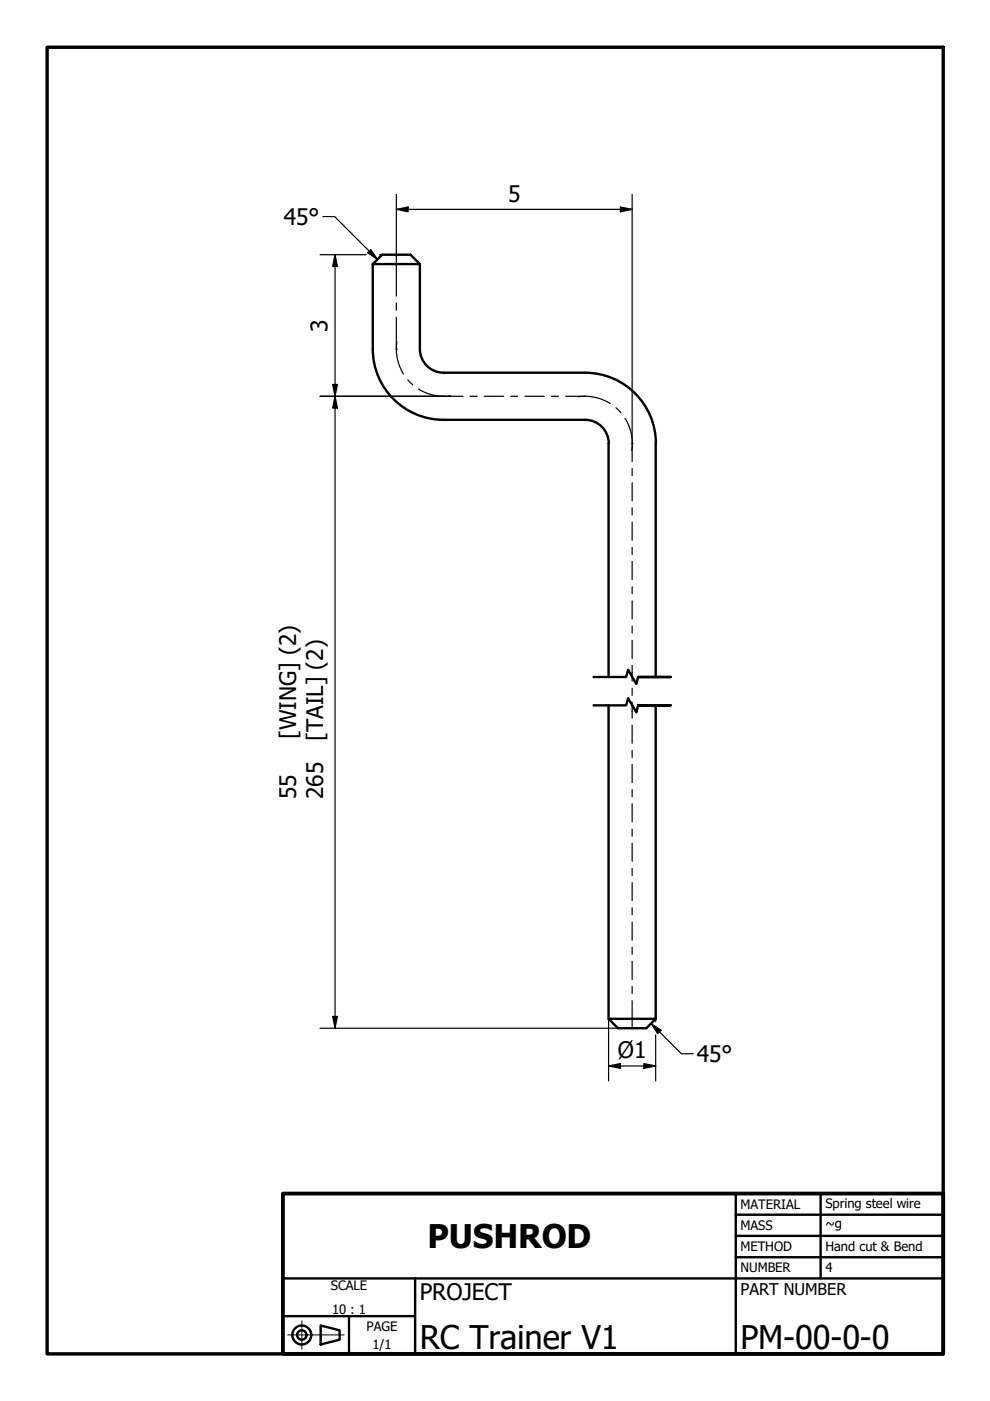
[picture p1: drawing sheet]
<svg xmlns="http://www.w3.org/2000/svg" width="210mm" height="297mm" viewBox="0 0 210 297" stroke-linecap="round" stroke-linejoin="round" font-family="sans-serif">
<!-- layer: Break Line (ISO) -->
<path d="M125.9 149.5h6.9l.4-1.5 1.7 3 .4-1.5h6.9h-6.9M125.9 143.5h6.9l.4-1.5 1.7 3 .4-1.5h6.9h-6.9" fill="none" stroke="#000" stroke-width=".51"/>
<!-- layer: Visible (ISO) -->
<path d="M79 56h10M79 56l2-2h6l2 2M79 56v18M89 56v18M79 74a15 15 0 0 0 15 15h30a5 5 0 0 1 5.1 5M89 74a5 5 0 0 0 5 5h30a15 15 0 0 1 15.1 15M129 94v49.5M139 94v49.5M129 149.5v66.5M139 149.5v66.5M129 216h10l-2 2h-6z" fill="none" stroke="#000" stroke-width=".51"/>
<!-- layer: Title (ISO) -->
<g fill="none" stroke="#000" stroke-width=".51">
<path d="M156 257.5h44M156 253.1v33.9M174 253.1v17.9M60 279h28M60 271h140M74 279v8M88 271v16M156 266.6h44M156 262h44M68 281l4 1.1v1.9l-4 1.1z"/>
<circle cx="64" cy="283" r="2.01"/>
<circle cx="64" cy="283" r=".99"/>
</g>
<g fill="none" stroke="#000" stroke-width=".21">
<path d="M61 283h.4M61.6 283h.2M61.9 283h.9M62.9 283h.2M63.2 283h.9M64 280v.4M64 280.5v.2M64 280.8v.8M64 281.8v.1M64 282.1v.8M64 282.9v.3M64 283.2v.8"/>
<path d="M64 284.1v.2M64 284.4v.8M64 285.4v.1M64 285.7v.3M64.2 283h.2M64.6 283h.8M65.6 283h.2M65.9 283h.9M66.9 283h.2M67.2 283h.9M68.2 283h.3M68.5 283h.9"/>
<path d="M69.6 283h.2M69.9 283h.9M70.9 283h.2M71.2 283h.9M72.2 283h.2M72.6 283h.4"/>
</g>
<path d="M60 253.1h140v33.9h-140z" fill="none" stroke="#000" stroke-width=".8"/>
<!-- layer: Border (ISO) -->
<path d="M10 10h190v277h-190z" fill="none" stroke="#000" stroke-width=".72"/>
<!-- layer: Centerline (ISO) -->
<g fill="none" stroke="#000" stroke-width=".25">
<path d="M84 54.4v8.4M84 74h.1M84 64.2v1.6M84 67.3v6.7M84.1 72.5a10 10 0 0 0 1.5 6.8M86.5 80.5l1 1.1M88.7 82.5a10 10 0 0 0 5.3 1.5M94 84h.1M94 84h4.2M95.5 83.9l-1.5 .1M99.7 84h1.5M102.7 84h4.1"/>
<path d="M108.3 84h1.5M111.3 84h4.1M116.9 84h1.5M119.9 84h4.1M124 84h.1M124.1 84a10 10 0 0 1 5.3 1.5M124.1 84l-1.5 .1M130.6 86.4l1 1.1M132.5 88.7a10 10 0 0 1 1.6 5.3M134 94h.1M134 94v3.9M134 99.3v1.6"/>
<path d="M134.1 94l-.1 1.5M134 102.3v3.9M134 107.7v1.5M134 110.7v3.8M134 116.1v1.4M134 119v3.9M134 124.4v1.5M134 127.4v3.9M134 132.7v1.5M134 135.7v3.9M134 141.1v3.3M134 145.9v1.5"/>
<path d="M134 148.9v3.4M134 153.7v3.9M134 159.1v1.5M134 162.1v3.8M134 167.4v1.5M134 170.4v3.9M134 175.8v1.5M134 178.8v3.8M134 184.1v1.5M134 187.1v3.9M134 192.5v1.5M134 195.5v3.8"/>
<path d="M134 200.8v1.5M134 203.8v3.9M134 209.2v1.5M134 212.2v5.5"/>
</g>
<!-- layer: Dimension (ISO) -->
<g fill="none" stroke="#000" stroke-width=".25">
<path d="M67.9 54h9.7M71 54l.5 2.5h-1zM71 54v164M80.4 54h.6M84 44.4l2.5-.5v1zM84 44.4h50M84 41.2v13.2M131.5 43.9l2.5 .5-2.5 .5zM134 41.2v52.8M67.9 84h26.1M70.5 81.5h1l-.5 2.5zM71 84l.5 2.5h-1z"/>
<path d="M67.9 218h63.1M70.5 215.5h1l-.5 2.5zM129 216v13.2M139 216v.6M139 219.4v9.8M129 226l2.5-.5v1zM129 226h10M136.5 225.5l2.5 .5-2.5 .5z"/>
</g>
<g fill="#000">
<path d="M71 54l.5 2.5h-1z" fill-rule="evenodd"/>
<path d="M84 44.4l2.5-.5v1z" fill-rule="evenodd"/>
<path d="M131.5 43.9l2.5 .5-2.5 .5z" fill-rule="evenodd"/>
<path d="M70.5 81.5h1l-.5 2.5z" fill-rule="evenodd"/>
<path d="M71 84l.5 2.5h-1z" fill-rule="evenodd"/>
<path d="M70.5 215.5h1l-.5 2.5z" fill-rule="evenodd"/>
<path d="M129 226l2.5-.5v1z" fill-rule="evenodd"/>
<path d="M136.5 225.5l2.5 .5-2.5 .5z" fill-rule="evenodd"/>
</g>
<!-- layer: Symbol (ISO) -->
<path d="M68.5 45.9h2.5l9.1 9.1M77.9 53.6l.7-.7 1.5 2.1zM138 217l2.2 1.4-.8 .7zM138 217l6.5 6.4h2.5" fill="none" stroke="#000" stroke-width=".25"/>
<g fill="#000">
<path d="M77.9 53.6l.7-.7 1.5 2.1z" fill-rule="evenodd"/>
<path d="M138 217l2.2 1.4-.8 .7z" fill-rule="evenodd"/>
</g>
<g font-size="6.9">
<text x="90.6" y="264.5">PUSHROD</text>
<text x="89" y="285.9">RC Trainer V1</text>
<text x="157" y="285.9">PM-00-0-0</text>
</g>
<g font-size="4.8">
<text x="60.2" y="47.7">45°</text>
<text x="107.7" y="42.8">5</text>
<text x="69.4" y="70.3" transform="rotate(-90 69.4 70.3)">3</text>
<text x="62.8" y="156.7" transform="rotate(-90 62.8 156.7)">[WING] (2)</text>
<text x="68.5" y="157" transform="rotate(-90 68.5 157)">[TAIL] (2)</text>
<text x="62.8" y="169.4" transform="rotate(-90 62.8 169.4)">55</text>
<text x="68.5" y="169.4" transform="rotate(-90 68.5 169.4)">265</text>
<text x="131" y="224.2">Ø1</text>
<text x="147.7" y="225.2">45°</text>
<text x="89" y="275.6">PROJECT</text>
</g>
<text font-size="3.4" x="157" y="274.6">PART NUMBER</text>
<g font-size="2.8">
<text x="157" y="256.3">MATERIAL</text>
<text x="175" y="256.1">Spring steel wire</text>
<text x="157" y="260.8">MASS</text>
<text x="175" y="260.3">~g</text>
<text x="157" y="265.3">METHOD</text>
<text x="157" y="269.8">NUMBER</text>
<text x="175" y="265.3">Hand cut &amp; Bend</text>
<text x="175" y="269.8">4</text>
<text x="70.1" y="273.6">SCALE</text>
<text x="70.4" y="278.5">10 : 1</text>
<text x="77.7" y="282.1">PAGE</text>
<text x="79" y="286.1">1/1</text>
</g>
</svg>
